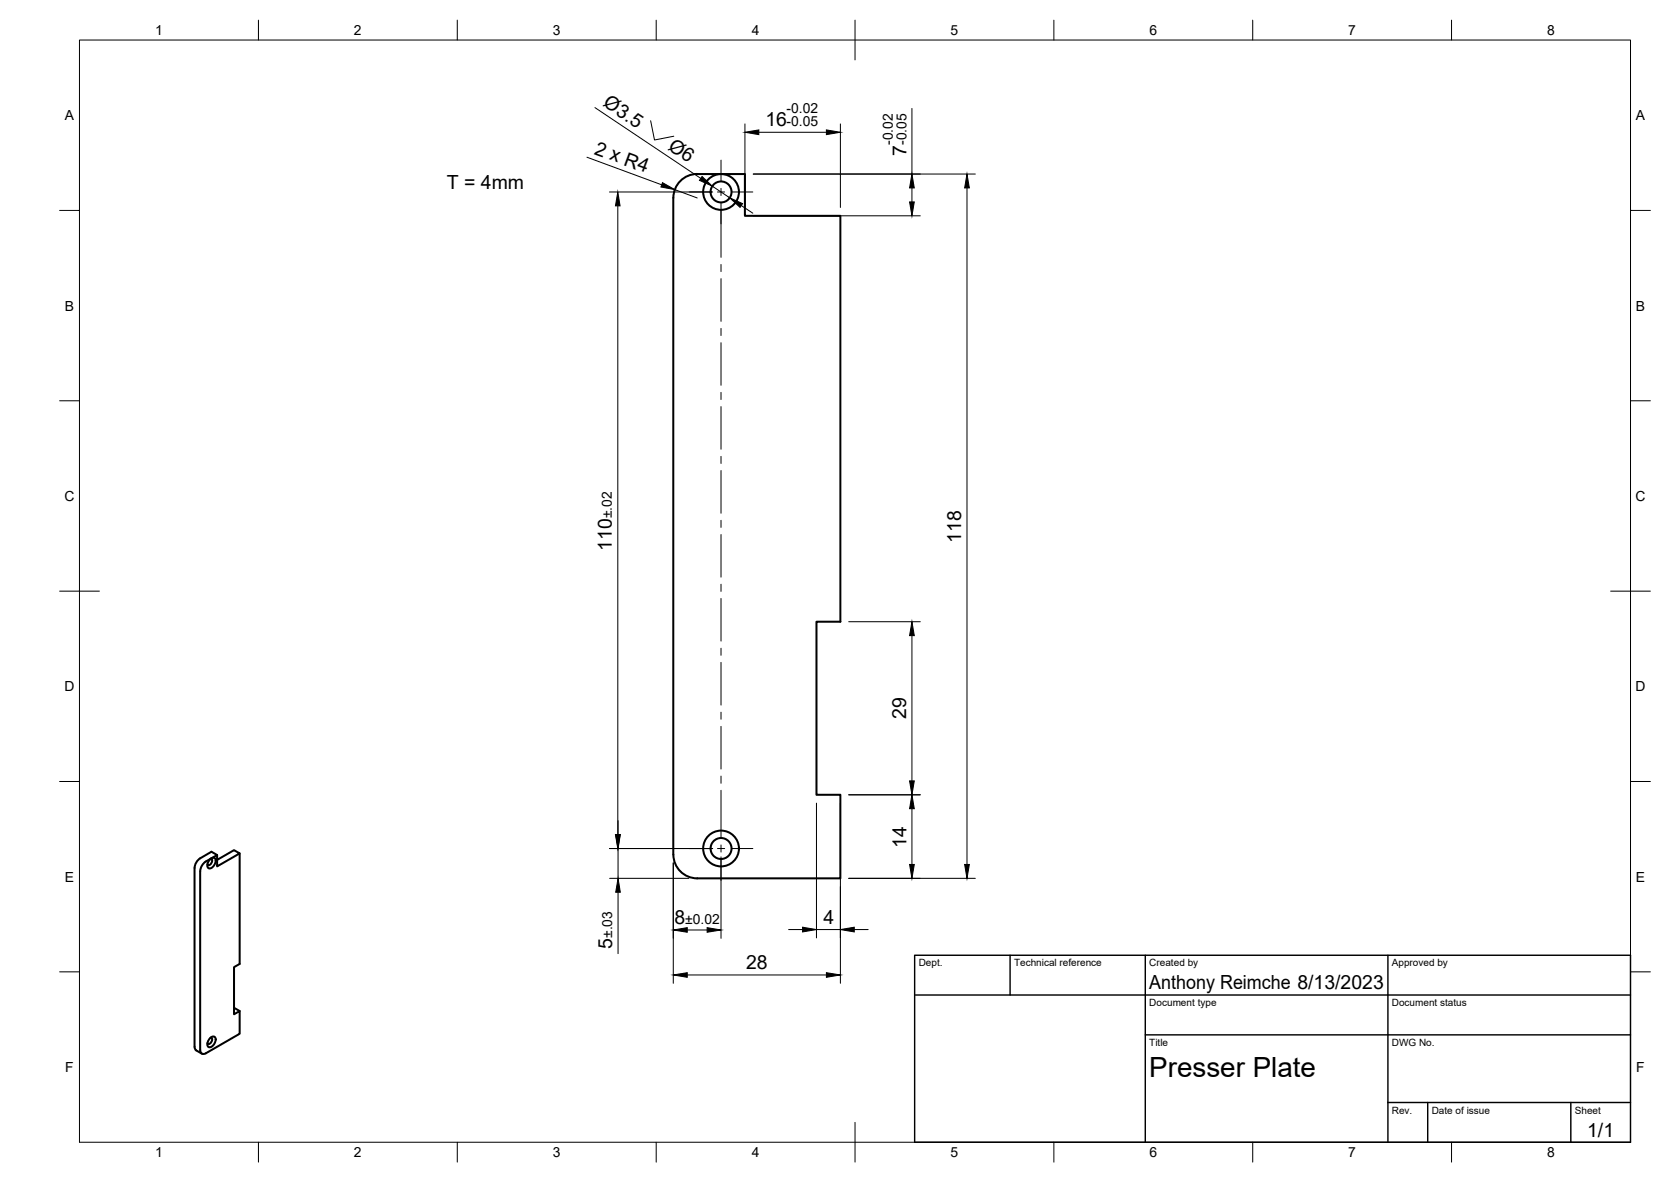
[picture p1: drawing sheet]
<svg xmlns="http://www.w3.org/2000/svg" width="420mm" height="297mm" viewBox="0 0 420 297" stroke-linecap="round" stroke-linejoin="round" font-family="sans-serif">
<!-- layer: Visible -->
<g fill="none" stroke="#000" stroke-width=".51">
<path d="M175.3 43.7a6 6 0 0 0-6 6v165a6 6 0 0 0 6 6h36v-21h-6v-43.5h6v-102h-24v-10.5h-12M52.9 215.9a.77 .77 0 0 1 1.3 0 1.95 1.95 0 0 1-1.6 2.3 1.29 1.29 0 0 1 0-1.9zM52.9 215.8l.3 .1a1.02 1.02 0 0 1-.9 1.5l-.2-.2M54.6 216.1l4.2-2.5 1.5 .9-5.7 3.2v-2.8l-1.4-.9-3.2 2-.7 .7-.3 1-.1 45.4 .3 .7 1.6 1M60.3 214.5v27.7l-1.5 .8v11.9l1.5-.8v5.7l-8.5 4.9a.87 .87 0 0 1-1 .1 .87 .87 0 0 1-.5-.9v-45l.5-1.4a4.3 4.3 0 0 1 2.4-1.8l1.4-.8M58.8 253.3l1.5 .8M52.9 260.9a.77 .77 0 0 1 1.3 0 1.95 1.95 0 0 1-1.6 2.3 1.29 1.29 0 0 1 0-2zM52.9 260.8h.3a1.02 1.02 0 0 1-.9 1.5l-.2-.2"/>
<circle cx="181.3" cy="48.2" r="4.5"/>
<circle cx="181.3" cy="48.2" r="2.64"/>
<circle cx="181.3" cy="213.2" r="4.5"/>
<circle cx="181.3" cy="213.2" r="2.64"/>
</g>
<!-- layer: BORDER -->
<g fill="none" stroke="#000" stroke-width=".25">
<path d="M20 10.1h390v276.9h-390zM65 5.1v5M115 5.1v5M165 5.1v5M215 5.1v10M265 5.1v5M315 5.1v5M365 5.1v5M15 52.9h5M410 52.9h5M15 100.7h5M410 100.7h5"/>
<path d="M15 148.6h10M405 148.6h10M15 196.4h5M410 196.4h5M15 244.2h5M410 244.2h5M65 287v5M115 287v5M165 287v5M215 282.1v9.9M265 287v5M315 287v5"/>
<path d="M365 287v5"/>
</g>
<!-- layer: TITLEBLOCK -->
<path d="M230 240.1h180v46.9h-180zM230 250h180M254 240.1v9.9M288 240.1v46.9M349 240.1v46.9M288 260.1h122M349 277.1h61M359 277.1v9.9M395 277.1v9.9" fill="none" stroke="#000" stroke-width=".36"/>
<!-- layer: FD_Dimensions -->
<g fill="none" stroke="#000" stroke-width=".25">
<path d="M147.6 39.5l18.8 6.9M149.6 27l26.6 17.8M163.6 30.3l1 4.9 4.8-1M187.3 31.1v21M190.8 33.2h17M211.3 31.1v21M229.3 27.2v16.5M153.2 48.2h26M155.3 51.7v158M169.7 47.7l5.6 2M179.1 46.8l4.4 2.9M186.4 51.7l2.9 1.9"/>
<path d="M189.4 43.7h55.8M189.4 54.2h42M229.3 47.2v3.5M243.1 47.2v170M213.4 156.2h18M229.3 159.7v36.5M213.4 199.7h18M153.2 213.2h26M155.4 206.2v3.5M155.4 213.2v7.5M169.3 216.8v30.3M181.3 215.3v20.5"/>
<path d="M205.3 201.8v33.9M211.3 201.8v45.3M229.3 203.2v14M153.3 220.7h19.9M155.4 224.2v15.5M172.8 233.7h5M198.3 233.6h3.5M205.3 233.6h6M213.4 220.7h31.8M214.8 233.6h3.5M172.8 245h35"/>
</g>
<g fill="#000" stroke="#000" stroke-width=".25">
<path d="M187.3 33.2l3.5-.6v1.2zM207.8 32.6l3.5 .6-3.5 .6zM155.3 48.2l.6 3.5h-1.2zM166.6 45.9l3.1 1.8-3.5-.7zM176.5 44.4l2.6 2.4-3.2-1.5zM183.5 49.7l3.2 1.5-.6 .9zM228.7 50.7h1.2l-.6 3.5zM229.3 43.7l.6 3.5h-1.2zM243.1 43.7l.6 3.5h-1.2zM229.3 156.2l.6 3.5h-1.2zM228.7 196.2h1.2l-.6 3.5zM154.7 209.7h1.2l-.6 3.5z"/>
<path d="M154.8 209.7h1.2l-.6 3.5zM228.7 217.2h1.2l-.6 3.5zM229.3 199.7l.6 3.5h-1.2zM242.5 217.2h1.2l-.6 3.5zM155.4 220.7l.6 3.5h-1.2zM169.3 233.7l3.5-.6v1.2zM177.8 233.1l3.5 .6-3.5 .6zM201.8 233l3.5 .6-3.5 .6zM211.3 233.6l3.5-.6v1.2zM169.3 245l3.5-.6v1.2zM207.8 244.4l3.5 .6-3.5 .6z"/>
</g>
<!-- layer: Smart Centers -->
<g fill="none" stroke="#000" stroke-width=".25">
<path d="M173.3 48.2h5.3M180.4 48.2h1.8M181.3 40.2v5.4M181.3 47.3v1.8M181.3 50.9v13.8M184 48.2h5.3M181.3 66.5v1.7M181.3 70v10.8M181.3 82.5v1.8M181.3 86.1v10.7M181.3 98.6v1.8M181.3 102.2v10.7"/>
<path d="M181.3 114.7v1.8M181.3 118.2v10.8M181.3 130.8v1.7M181.3 134.3v10.7M181.3 146.8v1.8M181.3 150.4v10.7M181.3 162.9v1.8M181.3 166.5v10.7M181.3 179v1.7M181.3 182.5v10.8M181.3 195v1.8M181.3 198.6v12"/>
<path d="M173.3 213.2h5.3M180.4 213.2h1.8M181.3 212.3v1.8M181.3 215.9v5.3M184 213.2h5.3"/>
</g>
<text font-size="7" x="289" y="270.6">Presser Plate</text>
<g font-size="4.9">
<text x="151.4" y="26.4" transform="rotate(34 151.4 26.4)">Ø3.5</text>
<text x="192.5" y="31.8">16</text>
<text x="149.2" y="38.6" transform="rotate(20 149.2 38.6)">2 x R4</text>
<text x="167.8" y="37.3" transform="rotate(34 167.8 37.3)">Ø6</text>
<text x="227.9" y="39.1" transform="rotate(-90 227.9 39.1)">7</text>
<text x="112.4" y="47.6">T = 4mm</text>
<text x="241.7" y="136.5" transform="rotate(-90 241.7 136.5)">118</text>
<text x="153.9" y="138.4" transform="rotate(-90 153.9 138.4)">110</text>
<text x="227.8" y="180.7" transform="rotate(-90 227.8 180.7)">29</text>
<text x="227.9" y="213.1" transform="rotate(-90 227.9 213.1)">14</text>
<text x="169.6" y="232.2">8</text>
<text x="207" y="232.2">4</text>
<text x="153.9" y="238.5" transform="rotate(-90 153.9 238.5)">5</text>
<text x="187.6" y="243.6">28</text>
<text x="289" y="248.5">Anthony Reimche 8/13/2023</text>
<text x="399.1" y="285.7">1/1</text>
</g>
<g font-size="3.5">
<text x="39" y="8.8">1</text>
<text x="89" y="8.8">2</text>
<text x="139" y="8.8">3</text>
<text x="189" y="8.8">4</text>
<text x="239" y="8.8">5</text>
<text x="289" y="8.8">6</text>
<text x="339" y="8.8">7</text>
<text x="389" y="8.8">8</text>
<text x="197.8" y="28.4">-0.02</text>
<text x="16.3" y="30.2">A</text>
<text x="197.8" y="31.8">-0.05</text>
<text x="411.3" y="30.2">A</text>
<text x="224.5" y="36.5" transform="rotate(-90 224.5 36.5)">-0.02</text>
<text x="227.9" y="36.5" transform="rotate(-90 227.9 36.5)">-0.05</text>
<text x="16.3" y="78">B</text>
<text x="411.3" y="78">B</text>
<text x="16.2" y="125.9">C</text>
<text x="411.2" y="125.9">C</text>
<text x="153.9" y="130.2" transform="rotate(-90 153.9 130.2)">±.02</text>
<text x="16.2" y="173.7">D</text>
<text x="411.2" y="173.7">D</text>
<text x="16.3" y="221.6">E</text>
<text x="411.3" y="221.6">E</text>
<text x="172.3" y="232.2">±0.02</text>
<text x="153.9" y="235.7" transform="rotate(-90 153.9 235.7)">±.03</text>
<text x="16.4" y="269.4">F</text>
<text x="411.4" y="269.4">F</text>
<text x="39" y="290.8">1</text>
<text x="89" y="290.8">2</text>
<text x="139" y="290.8">3</text>
<text x="189" y="290.8">4</text>
<text x="239" y="290.8">5</text>
<text x="289" y="290.8">6</text>
<text x="339" y="290.8">7</text>
<text x="389" y="290.8">8</text>
</g>
<g font-size="2.5">
<text x="231" y="242.9">Dept.</text>
<text x="255" y="242.9">Technical reference</text>
<text x="289" y="242.9">Created by</text>
<text x="350" y="242.9">Approved by</text>
<text x="289" y="252.8">Document type</text>
<text x="350" y="252.8">Document status</text>
<text x="289" y="262.9">Title</text>
<text x="350" y="262.9">DWG No.</text>
<text x="350" y="279.9">Rev.</text>
<text x="360" y="279.9">Date of issue</text>
<text x="396" y="279.9">Sheet</text>
</g>
</svg>
